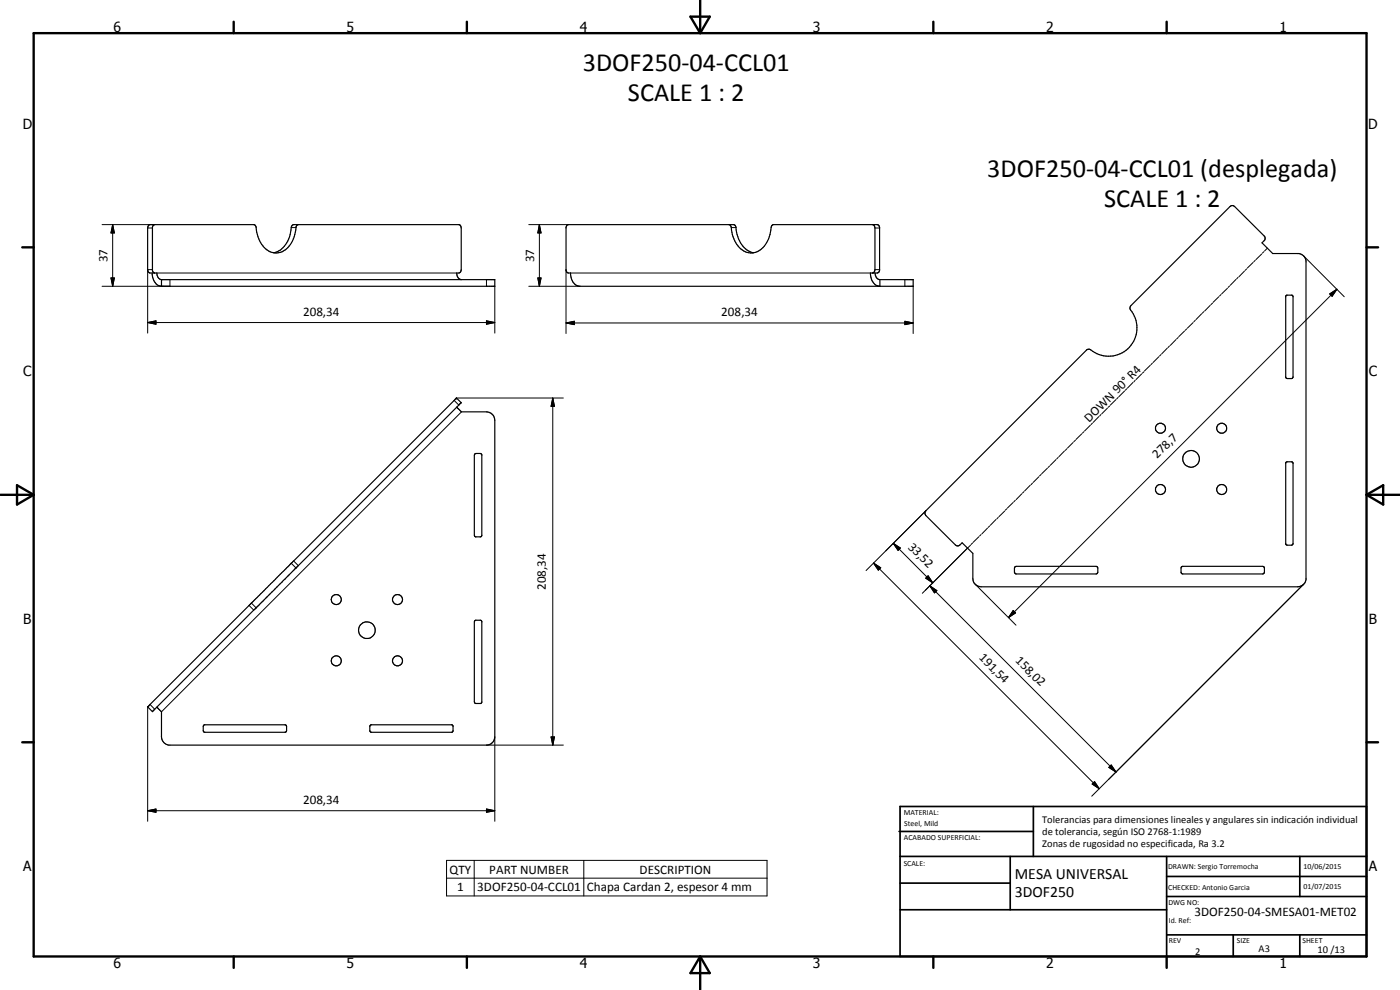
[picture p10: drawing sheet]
<svg xmlns="http://www.w3.org/2000/svg" width="420mm" height="297mm" viewBox="0 0 420 297" stroke-linecap="round" stroke-linejoin="round" font-family="sans-serif">
<g fill="none" stroke="#000" stroke-width=".35">
<path d="M46.4 67.4l-.4 .2-.2 .6v13l.2 .5 .4 .2M82.2 75.9a7.5 7.5 0 0 0 5.1-6.9l.2-1.1 .6-.5h49.8l.3 .4 .2 .6v12.5l-.3 .8-1 .2 .5 1.5 .9 .5M89.5 67.4l-.6 .5a8.7 8.7 0 0 1-4.8 7.8 5.5 5.5 0 0 1-6.4-4l-.7-2-.1-1.6-.2-.5-.6-.2-31.4 .1-.4 .9v12.5l.2 .6 .4 .4h2.2a1.75 1.75 0 0 0 1.4 2M218.8 67.4l.6 .5a8.7 8.7 0 0 0 4.8 7.8 5.7 5.7 0 0 0 6.5-4l.8-3.6 .1-.5 .5-.2 31.5 .1 .4 .7v13l-.6 .7h-2.2a3.5 3.5 0 0 0 2.9 4v-2M226.1 75.9a7.9 7.9 0 0 1-5.3-7.8l-.6-.7-49.9 .1-.4 .7v13l.4 .6 .9 .1a3.5 3.5 0 0 0 2.9 4h100v-2h-10M261.9 67.4l.5 .4 .2 .6v12.5l-.2 .6-.5 .4M45.7 81.9a3.6 3.6 0 0 0 2.8 4M48.5 83.9h100v2h-100M48.5 83.9v2M262.6 81.9a1.74 1.74 0 0 0 1.5 2M339.4 91.7l30.1-30h.5l.5 .3 8.9 8.8 .2 .4v.6l-.9 1.1 3.3 3.2h7.8a2.52 2.52 0 0 1 2.2 2.1v95.7a2.57 2.57 0 0 1-2.5 2.2h-95a2.52 2.52 0 0 1-2.5-2.5v-7.6l-3.3-3.1-1 .8h-.6l-.4-.2-8.8-8.8-.3-.6 .1-.7 48.5-48.5 .7-.1a8.6 8.6 0 0 0 11.8-.4 8.6 8.6 0 0 0 .4-11.8zM386 88.6h1.8l.3 .3v24.3l-.5 .4h-1.3l-.4-.4v-24.3z"/>
<path d="M137.1 122.2h.1M137.1 122.2l1.4 1.4h7.5a2.55 2.55 0 0 1 2.5 2.5v95a2.58 2.58 0 0 1-2.2 2.5h-95.7a2.58 2.58 0 0 1-2.1-2.5v-7.5l-1.4-1.4M142.4 136.3l.5-.2h1.2l.5 .3v24.3l-.3 .4h-1.6l-.3-.5zM385.9 138.8l.4-.2h1.3l.5 .3v24.3l-.5 .4h-1.3l-.4-.4zM304.6 170.1l.4-.2h24l.5 .5v1.3l-.5 .5h-24l-.6-.5zM354.5 170.1l.5-.2h24l.5 .5v1.3l-.5 .5h-24l-.6-.5zM76.9 182.4h.1M76.9 182.4l-31.1 31.1-1.5-1.4M76.9 182.4l61.5-61.6-1.4-1.4-92.6 92.7M142.4 186.3l.3-.2h1.6l.3 .3v24.3l-.3 .4h-1.6l-.3-.5zM44.3 212.1h.1M61.1 217.7l.2-.2h24.3l.4 .5v1.2l-.4 .5h-24.3l-.3-.5z"/>
<path d="M111.1 217.7l.2-.2h24.4l.3 .3v1.6l-.3 .3h-24.4l-.3-.5z"/>
<circle cx="348.3" cy="128.5" r="1.51"/>
<circle cx="357.4" cy="137.7" r="2.51"/>
<circle cx="366.6" cy="128.5" r="1.51"/>
<circle cx="348.3" cy="146.9" r="1.51"/>
<circle cx="366.7" cy="146.9" r="1.5"/>
<circle cx="100.9" cy="179.9" r="1.49"/>
<circle cx="119.3" cy="179.9" r="1.51"/>
<circle cx="100.9" cy="198.3" r="1.51"/>
<circle cx="110.1" cy="189.1" r="2.52"/>
<circle cx="119.3" cy="198.3" r="1.51"/>
</g>
<g fill="none" stroke="#000" stroke-width=".3">
<path d="M30.6 67.4h15.8M33.8 67.4l.5 2.5h-1zM33.8 67.4v18.5M44.3 68.4h1.5M87.4 68.3h1.4M158.7 67.4h11.9M161.9 67.4l.5 2.5h-1zM161.9 67.4v18.5M219.5 68.3h1.4M262.6 68.4h1.4M376.1 78.7l-1.8 1.7M376.7 78.1l-.4 .4"/>
<path d="M378.7 76.2l-1.8 1.7M379.3 75.5l-.4 .4M380.4 74.5l-.9 .8M391.2 76.8l12.2 12.2M33.3 83.4h1l-.5 2.5zM44.3 96.8l2.5-.5v1zM44.3 96.8h104.2M45.8 80.9h-1.5v19M47.1 81.9h90M51 83.9v2h-20.4M146 96.3l2.5 .5-2.5 .5zM146 83.9v2"/>
<path d="M148.5 85.9v14M158.7 85.9h15.4M161.4 83.4h1l-.5 2.5zM169.9 96.9l2.5-.5v1zM169.9 96.9h104.2M169.9 80.9v19.2M171.2 81.9h90M262.6 80.9h1.4M271.6 96.4l2.5 .5-2.5 .5zM271.6 83.9v2M274.1 85.9v14.2M355.5 99.3l-1.7 1.7"/>
<path d="M356.1 98.7l-.4 .4M358.1 96.8l-1.7 1.7M358.7 96.1l-.4 .4M360.6 94.1l-1.7 1.8M361.3 93.5l-.5 .5M363.2 91.6l-1.7 1.7M363.9 91l-.5 .4M365.8 89l-1.7 1.7M366.4 88.4l-.4 .4M368.4 86.5l-1.8 1.7M369 85.8l-.4 .4M370.9 83.9l-1.7 1.7"/>
<path d="M371.5 83.2l-.4 .5M373.5 81.3l-1.7 1.8M374.1 80.7l-.4 .4M399.1 88.2l2.1-1.4-1.4 2.1zM401.2 86.8l-98.5 98.5M137 119.4h32.1M165.9 119.4l.5 2.5h-1zM165.9 119.4v104.2M334.9 119.9l-1.7 1.7M335.6 119.3l-.5 .4M337.5 117.3l-1.7 1.7M338.1 116.7l-.4 .4"/>
<path d="M340.1 114.7l-1.7 1.8M340.7 114.1l-.4 .5M342.6 112.2l-1.7 1.7M343.3 111.5l-.5 .5M345.2 109.6l-1.7 1.7M345.9 109l-.5 .4M347.8 107l-1.7 1.8M348.4 106.4l-.4 .4M350.3 104.4l-1.7 1.8M351 103.8l-.4 .5M352.9 101.9l-1.7 1.7M353.6 101.3l-.5 .4"/>
<path d="M136.3 120.1l1.4 1.4M138.5 123.6l-90 90M315 139.8l-.4 .5M316.9 137.9l-1.7 1.7M317.6 137.2l-.5 .5M319.5 135.3l-1.7 1.7M320.2 134.7l-.5 .4M322.1 132.8l-1.7 1.7M322.7 132.1l-.4 .4M324.6 130.2l-1.7 1.7M325.3 129.5l-.4 .5M327.2 127.6l-1.7 1.7"/>
<path d="M327.9 127l-.5 .4M329.8 125l-1.7 1.7M330.4 124.4l-.4 .4M332.3 122.5l-1.6 1.7M333 121.8l-.4 .4M277.9 153.2l-18 18M296.4 158.5l-1.7 1.7M297 157.8l-.4 .4M298.9 155.9l-1.7 1.7M299.6 155.2l-.4 .5M301.5 153.3l-1.7 1.7M302.2 152.7l-.5 .4"/>
<path d="M304.1 150.7l-1.8 1.7M304.7 150.1l-.4 .4M306.7 148.2l-1.7 1.7M307.3 147.5l-.4 .5M309.2 145.6l-1.7 1.7M309.9 144.9l-.5 .5M311.8 143l-1.7 1.7M312.5 142.4l-.5 .4M314.4 140.5l-1.8 1.7M87.4 169l1.4 1.4M88.1 168.3l1.4 1.4M262.2 169l2.1 1.3-.7 .8z"/>
<path d="M262.2 169l67.7 67.6M268.1 163l2.1 1.4-.7 .7zM268.1 163l11.8 11.9M277.8 173.5l.7-.7 1.4 2.1zM278.5 172.8l1.4 2.1-2.1-1.4zM279 175.8l2.2 1.4-.8 .7zM279 175.8l55.9 55.8M291.2 163.6l-14.4 14.4M291.9 162.9l-.5 .5M292.7 175.3l12.2 12.3M293.8 161l-1.8 1.7M294.4 160.4l-.4 .4"/>
<path d="M391.2 175.3l-63.6 63.6M74.7 181.7l1.4 1.3M75.5 181l1.4 1.4M304.1 183.2l.7 .7-2.1 1.4zM44.3 212.1v34.3M45 211.4l1.4 1.4M146 223.6h23.1M148.5 221.1v25.3M165.4 221.1h1l-.5 2.5zM327.8 235.2l.7-.7 1.4 2.1zM328.5 234.5l1.4 2.1-2.1-1.4zM332.8 230.3l.7-.8 1.4 2.1z"/>
<path d="M44.3 243.2l2.5-.5v1zM44.3 243.2h104.2M134 258.1h96.2v10.7h-96.2zM142.3 258.1v10.7M146 242.7l2.5 .5-2.5 .5zM175.2 258.1v10.7M134 263.5h96.2"/>
</g>
<circle cx="137" cy="119.4" r=".18" fill="#000"/>
<g fill="none" stroke="#000" stroke-width=".71">
<path d="M10.1 9.9h400v277.1h-400zM70.1 6.5v3.4M140.1 6.5v3.4M207.2 5h5.8l-2.9 4.9zM210.1 0v9.9M280.1 6.5v3.4M350.1 6.5v3.4M6.7 74.2h3.4M410.1 74.2h3.5M.1 148.5h10M5.1 145.6l5 2.9-5 2.9zM410.1 148.5h10"/>
<path d="M410.1 148.5l5-2.9v5.8zM6.7 222.7h3.4M410.1 222.7h3.5M70.1 287v3.4M140.1 287v3.4M210.1 287v10M210.1 287l2.9 5h-5.8zM280.1 287v3.4M350.1 287v3.4"/>
</g>
<g fill="none" stroke="#000" stroke-width=".51">
<path d="M269.8 249.5h40.3M270.1 242h140v45h-140zM270.1 257h140M303.2 257v16M310.1 242v15M350.1 257v30M390.1 257v12M270.1 265h33.1M270.1 273h80M350.1 269h60M350.1 263h60M350.1 280.5h60"/>
<path d="M370.1 280.5v6.5M390.1 280.5v6.5"/>
</g>
<g fill="#000">
<path d="M33.8 67.4l.5 2.5h-1zM161.9 67.4l.5 2.5h-1zM33.3 83.4h1l-.5 2.5zM44.3 96.8l2.5-.5v1zM146 96.3l2.5 .5-2.5 .5zM161.4 83.4h1l-.5 2.5zM169.9 96.9l2.5-.5v1zM271.6 96.4l2.5 .5-2.5 .5zM399.1 88.2l2.1-1.4-1.4 2.1zM165.9 119.4l.5 2.5h-1zM262.2 169l2.1 1.3-.7 .8zM268.1 163l2.1 1.4-.7 .7z"/>
<path d="M278.5 172.8l1.4 2.1-2.1-1.4zM279 175.8l2.2 1.4-.8 .7zM304.1 183.2l.7 .7-2.1 1.4zM165.4 221.1h1l-.5 2.5zM328.5 234.5l1.4 2.1-2.1-1.4zM332.8 230.3l.7-.8 1.4 2.1zM44.3 243.2l2.5-.5v1zM146 242.7l2.5 .5-2.5 .5z"/>
</g>
<g font-size="7.9">
<text x="174.9" y="21.2">3DOF250-04-CCL01</text>
<text x="188.5" y="30.2">SCALE 1 : 2</text>
<text x="296.3" y="53.2">3DOF250-04-CCL01 (desplegada)</text>
<text x="331.4" y="62.2">SCALE 1 : 2</text>
</g>
<g font-size="4.7">
<text x="304.6" y="263.8">MESA UNIVERSAL</text>
<text x="304.6" y="269.2">3DOF250</text>
</g>
<g font-size="4.2">
<text x="34" y="9.6">6</text>
<text x="104" y="9.6">5</text>
<text x="174" y="9.6">4</text>
<text x="244" y="9.6">3</text>
<text x="314" y="9.6">2</text>
<text x="384" y="9.6">1</text>
<text x="6.8" y="38.7">D</text>
<text x="410.6" y="38.7">D</text>
<text x="7" y="112.9">C</text>
<text x="410.8" y="112.9">C</text>
<text x="7" y="187.1">B</text>
<text x="410.8" y="187.1">B</text>
<text x="7" y="261.4">A</text>
<text x="410.8" y="261.4">A</text>
<text x="34" y="290.4">6</text>
<text x="104" y="290.4">5</text>
<text x="174" y="290.4">4</text>
<text x="244" y="290.4">3</text>
<text x="314" y="290.4">2</text>
<text x="384" y="290.4">1</text>
</g>
<g font-size="3.9">
<text x="32.3" y="78.7" transform="rotate(-90 32.3 78.7)">37</text>
<text x="160.3" y="78.7" transform="rotate(-90 160.3 78.7)">37</text>
<text x="91" y="94.7">208,34</text>
<text x="216.5" y="94.8">208,34</text>
<text x="326.9" y="126.8" transform="rotate(-45 326.9 126.8)">DOWN 90° R4</text>
<text x="347.3" y="137.8" transform="rotate(-45 347.3 137.8)">278,7</text>
<text x="272.3" y="164.3" transform="rotate(45 272.3 164.3)">33,52</text>
<text x="163.9" y="177" transform="rotate(-90 163.9 177)">208,34</text>
<text x="293.6" y="197.5" transform="rotate(45 293.6 197.5)">191,54</text>
<text x="304.6" y="198.4" transform="rotate(45 304.6 198.4)">158,02</text>
<text x="91" y="241.2">208,34</text>
<text x="134.9" y="262.1">QTY</text>
<text x="146.8" y="262.1">PART NUMBER</text>
<text x="192" y="262.1">DESCRIPTION</text>
<text x="137.2" y="267.4">1</text>
<text x="143.2" y="267.4">3DOF250-04-CCL01</text>
<text x="176.1" y="267.5">Chapa Cardan 2, espesor 4 mm</text>
<text x="358.5" y="275">3DOF250-04-SMESA01-MET02</text>
</g>
<g font-size="3.1">
<text x="312.7" y="246.8">Tolerancias para dimensiones lineales y angulares sin indicación individual</text>
<text x="312.7" y="250.4">de tolerancia, según ISO 2768-1:1989</text>
<text x="312.7" y="254">Zonas de rugosidad no especificada, Ra 3.2</text>
<text x="358.7" y="286.5">2</text>
<text x="377.7" y="285.6">A3</text>
<text x="395.4" y="285.9">10 /13</text>
</g>
<g font-size="2.4">
<text x="271.2" y="244.4">MATERIAL:</text>
<text x="271.3" y="252">ACABADO SUPERFICIAL:</text>
<text x="271.4" y="247.9">Steel, Mild</text>
<text x="271.2" y="259.7">SCALE:</text>
<text x="350.6" y="260.8">DRAWN: Sergio Torremocha</text>
<text x="391.2" y="260.6">10/06/2015</text>
<text x="350.6" y="267">CHECKED: Antonio Garcia</text>
<text x="391.2" y="266.7">01/07/2015</text>
<text x="350.6" y="271.4">DWG NO:</text>
<text x="350.8" y="276.9">Id. Ref:</text>
<text x="350.8" y="282.8">REV</text>
<text x="371.2" y="282.9">SIZE</text>
<text x="390.9" y="282.9">SHEET</text>
</g>
</svg>
